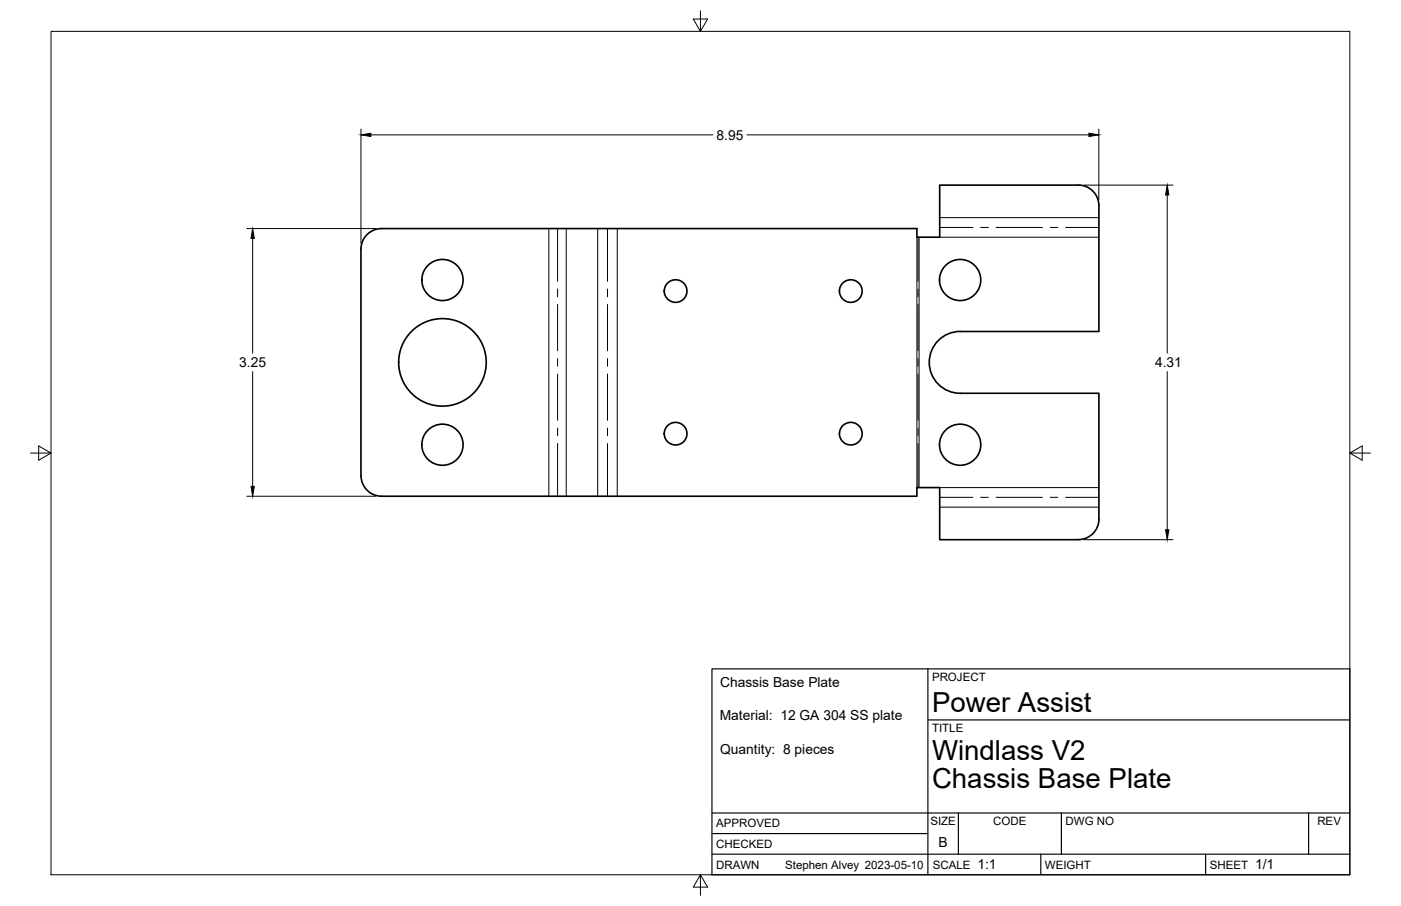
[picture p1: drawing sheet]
<svg xmlns="http://www.w3.org/2000/svg" width="432mm" height="279mm" viewBox="0 0 432 279" stroke-linecap="round" stroke-linejoin="round" font-family="sans-serif">
<!-- layer: Visible -->
<g fill="none" stroke="#000" stroke-width=".51">
<path d="M295.9 102.2h42.8v-38.8a6.3 6.3 0 0 0-6.4-6.3h-42.7v16.1h-7v-2.7h-165a6.4 6.4 0 0 0-6.3 6.3v69.9a6.4 6.4 0 0 0 6.3 6.3h165v-2.6h7v16h42.7a6.4 6.4 0 0 0 6.4-6.3M295.9 102.2a9.5 9.5 0 0 0-9.5 9.5 9.5 9.5 0 0 0 9.5 9.6M295.9 121.3h42.8v38.8"/>
<circle cx="136.4" cy="86.3" r="6.4"/>
<circle cx="208.2" cy="89.8" r="3.5"/>
<circle cx="262.2" cy="89.8" r="3.5"/>
<circle cx="295.9" cy="86.3" r="6.4"/>
<circle cx="136.4" cy="111.7" r="13.5"/>
<circle cx="136.4" cy="137.1" r="6.4"/>
<circle cx="208.2" cy="133.7" r="3.5"/>
<circle cx="262.2" cy="133.7" r="3.5"/>
<circle cx="295.9" cy="137.1" r="6.4"/>
</g>
<!-- layer: Bend Center -->
<g fill="none" stroke="#000" stroke-width=".31">
<path d="M171.9 70.5v16.3M187.2 70.5v16.3M282.9 73.2v13.6M289.6 70.1h10.3M302.2 70.1h2.4M307 70.1h14.3M323.7 70.1h2.4M328.4 70.1h10.3M171.9 89.1v2.4M171.9 93.9v14.3M187.2 89.1v2.4M187.2 93.9v14.3"/>
<path d="M282.9 89.1v2.4M282.9 93.9v14.3M171.9 110.6v2.3M171.9 115.3v14.3M187.2 110.6v2.3M187.2 115.3v14.3M282.9 110.6v2.3M282.9 115.3v14.3M171.9 132v2.4M171.9 136.8v16.2M187.2 132v2.4M187.2 136.8v16.2"/>
<path d="M282.9 132v2.4M282.9 136.8v13.6M289.6 153.4h10.3M302.2 153.4h2.4M307 153.4h14.3M323.7 153.4h2.4M328.4 153.4h10.3"/>
</g>
<!-- layer: Visible Narrow -->
<path d="M169.2 70.5v82.5M174.5 70.5v82.5M184.2 70.5v82.5M190.2 70.5v82.5M282.6 73.2v77.2M283.3 73.2v77.2M289.6 67.1h49.1M289.6 73.2h49.1M289.6 156.4h49.1M289.6 150.4h49.1" fill="none" stroke="#000" stroke-width=".31"/>
<!-- layer: Border -->
<path d="M15.7 9.7h400.3v260.1h-400.3zM215.9 3.3v6.4l-2.2-3.8h4.4l-2.2 3.8M9.4 139.7h6.3l-3.8-2.2v4.4l3.8-2.2M416 139.7l3.8 2.2v-4.4l-3.8 2.2h6.4M215.9 269.8l2.2 3.8h-4.4l2.2-3.8v6.3" fill="none" stroke="#000" stroke-width=".31"/>
<!-- layer: Titleblock -->
<path d="M219.4 206.3h196.6v63.5h-196.6zM286 206.3v63.5M286 222h130M219.4 257.1h66.6M219.4 250.7h196.6M295.4 250.7v12.7M327.1 250.7v12.7M403.3 250.7v12.7M219.4 263.4h196.6M320.8 263.4v6.4M371.6 263.4v6.4" fill="none" stroke="#000" stroke-width=".36"/>
<!-- layer: FD_Dimensions -->
<path d="M111.3 39.8v35.3M338.7 39.8v21.9M114.3 41.6h105.4M230.2 41.6h105.4M334.1 57.1h27.4M76.1 70.5h39.7M77.9 73.5v35.4M359.7 60.1v48.8M77.9 114.6v35.4M359.7 114.6v48.8M76.1 153h39.7M334.1 166.4h27.4" fill="none" stroke="#000" stroke-width=".31"/>
<path d="M111.3 41.6l3-.5v1zM335.6 41.1l3.1 .5-3.1 .5zM77.9 70.5l.5 3h-1zM359.7 57.1l.6 3h-1.1zM77.4 150h1l-.5 3zM359.2 163.4h1.1l-.6 3z" fill="#000" stroke="#000" stroke-width=".31"/>
<g font-size="8.5">
<text x="287.3" y="219.5">Power Assist</text>
<text x="287.3" y="234.5">Windlass V2</text>
<text x="287.3" y="243.1">Chassis Base Plate</text>
</g>
<g font-size="4.3">
<text x="220.8" y="43.1">8.95</text>
<text x="73.7" y="113.3">3.25</text>
<text x="356" y="113.3">4.31</text>
<text x="221.9" y="212">Chassis Base Plate</text>
<text x="221.8" y="222.2">Material: 12 GA 304 SS plate</text>
<text x="222" y="232.4">Quantity: 8 pieces</text>
<text x="289.3" y="261.2">B</text>
<text x="301.2" y="268.1">1:1</text>
<text x="386.8" y="268.1">1/1</text>
</g>
<g font-size="3.5">
<text x="287.3" y="210.1">PROJECT</text>
<text x="287.3" y="225.8">TITLE</text>
<text x="220.7" y="255.2">APPROVED</text>
<text x="286.7" y="254.5">SIZE</text>
<text x="306.1" y="254.5">CODE</text>
<text x="328.4" y="254.5">DWG NO</text>
<text x="406" y="254.5">REV</text>
<text x="220.7" y="261.5">CHECKED</text>
<text x="220.7" y="267.9">DRAWN</text>
<text x="242" y="267.9">Stephen Alvey 2023-05-10</text>
<text x="287.5" y="267.9">SCALE</text>
<text x="322.1" y="267.9">WEIGHT</text>
<text x="372.9" y="267.9">SHEET</text>
</g>
</svg>
